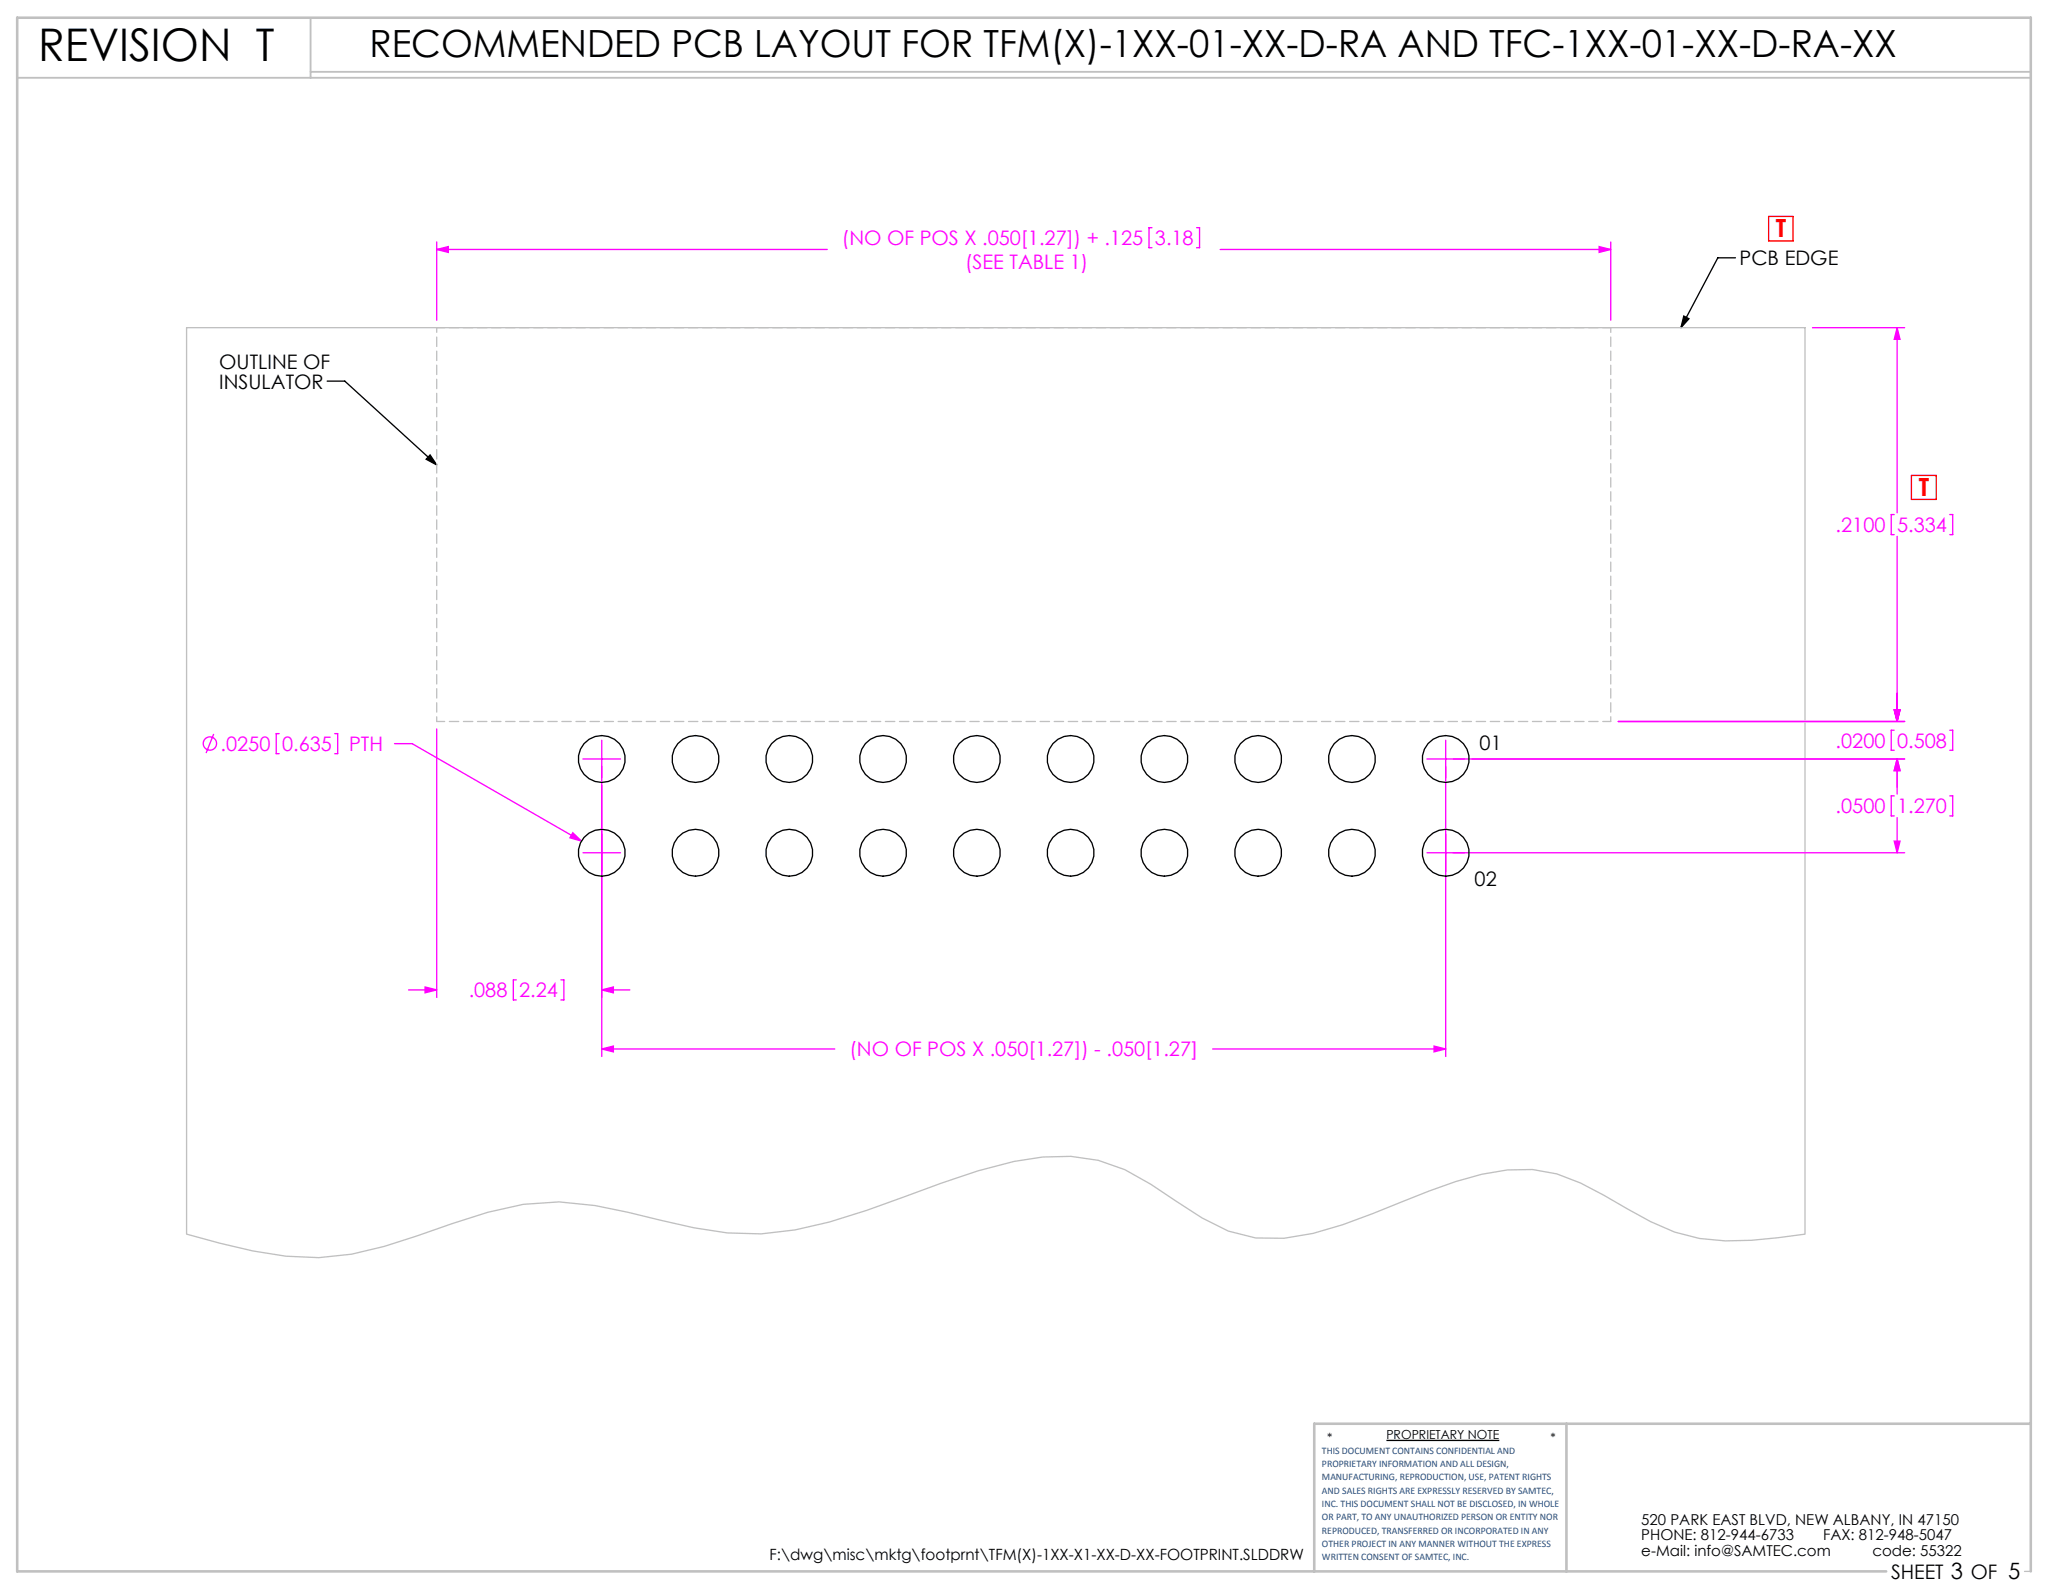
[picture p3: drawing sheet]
<svg xmlns="http://www.w3.org/2000/svg" width="279mm" height="216mm" viewBox="0 0 279 216" stroke-linecap="round" stroke-linejoin="round" font-family="sans-serif">
<path d="M235 34.9h-2.3l-5 9.5M44.3 51.6h2.4l12.4 11.4M228 42.8l.7 .4-1 1.2zM58.2 61.6l.9 1.4-1.4-.8zM187.8 195.1h15.3" fill="none" stroke="#000" stroke-width=".18"/>
<path d="M25.3 44.4h219.2v122.8l-7.3 .8a23.8 23.8 0 0 1-13.6-2.5l-6.4-3.6-3.1-1.7a18.7 18.7 0 0 0-13.4-1.2 107.6 107.6 0 0 0-14.8 5.4l-4.1 1.5-4 1.2-3.9 .6h-3.8l-3.7-1-3.6-1.7-6.9-4.6a21 21 0 0 0-14.7-3.7l-3.9 .6-4.8 1.3-5 1.7-10.1 3.6-5.1 1.6a35.4 35.4 0 0 1-18.3 .8l-9-2.1-4.4-.9-4.9-.5-4.8 .3-4.8 1.1-14.1 4.6a33.2 33.2 0 0 1-17.8 .6l-4.4-1-4.5-1.2zM274.2 212.8h.8" fill="none" stroke="#c0c0c0" stroke-width=".18"/>
<path d="M2.3 10.5h272.7M42.1 2.4v8.1M42.1 9.7h232.9" fill="none" stroke="#c0c0c0" stroke-width=".25"/>
<path d="M212.2 192.8v20M275 192.8h-97v20M255.5 212.8h-253.2v-210.4h272.7v210.4" fill="none" stroke="#c0c0c0" stroke-width=".35"/>
<g fill="none" stroke="#f0f" stroke-width=".18">
<path d="M59.1 33.8l1.6-.4v.8zM59.1 32.8v10.6M59.1 33.8h52.9M156 30.8h-.4v2.8h.4M162.1 30.8h.4v2.8h-.4M165.3 33.8h52.8M216.6 33.4l1.5 .4-1.5 .4zM218.1 32.8v10.6M245.5 44.4h12.5M256.9 44.4l.4 1.6h-.8zM256.9 44.4v25.1M256.5 69.7h-.4v2.7h.4"/>
<path d="M256.9 72.7v25M264.1 69.7h.4v2.7h-.4M28.9 99.4l-1 2.6M37.8 99.4h-.4v2.7h.4M45.3 99.4h.4v2.7h-.4M59.1 98.7v36.4M219.2 97.7h38.8M256.5 98.9h-.4v2.7h.4M256.5 96.1h.8l-.4 1.6zM264.1 98.9h.4v2.7h-.4M53.4 100.7h2.4l22.9 13.2M77.6 112.8l1.1 1.1-1.5-.4z"/>
<path d="M79 102.8h5M79 115.5h5M81.5 100.3v42.8M193.3 115.5h64.7M195.8 100.3v42.8M256.5 107.8h-.4v2.7h.4M256.5 113.9h.8l-.4 1.6zM256.9 110.8v4.7M256.9 102.8l.4 1.6h-.8zM256.9 102.8v4.8M258 102.8h-64.7M264.1 107.8h.4v2.7h-.4"/>
<path d="M55.3 134.1h3.8M57.6 133.7l1.5 .4-1.5 .4zM69.9 132.7h-.4v2.7h.4M76 132.7h.4v2.7h-.4M81.5 134.1l1.6-.4v.8zM81.5 134.1h3.8M81.5 142.1l1.6-.4v.8zM81.5 142.1h31.6M164.2 142.1h31.6M194.2 141.7l1.6 .4-1.6 .4z"/>
<circle cx="28.4" cy="100.7" r=".9"/>
</g>
<path d="M239.5 29.3h3.3v3.3h-3.3zM258.9 64.4h3.3v3.2h-3.3z" fill="none" stroke="#f00" stroke-width=".18"/>
<path d="M59.1 44.4h159M59.1 97.7h159" fill="none" stroke="#c0c0c0" stroke-width=".18" stroke-dasharray="1.3 .6" stroke-dashoffset=".2"/>
<path d="M59.1 97.7v-53.3M218.1 97.7v-53.3" fill="none" stroke="#c0c0c0" stroke-width=".18" stroke-dasharray="1.3 .6" stroke-dashoffset=".6"/>
<path d="M58.2 61.6l.9 1.4-1.4-.8zM228 42.8l.7 .4-1 1.2z" fill="#000"/>
<g fill="#f0f">
<path d="M256.9 102.8l.4 1.6h-.8zM256.5 96.1h.8l-.4 1.6zM256.5 96.1h.8l-.4 1.6zM256.9 44.4l.4 1.6h-.8zM81.5 134.1l1.6-.4v.8zM57.6 133.7l1.5 .4-1.5 .4zM59.1 33.8l1.6-.4v.8zM216.6 33.4l1.5 .4-1.5 .4z"/>
<path d="M81.5 142.1l1.6-.4v.8zM194.2 141.7l1.6 .4-1.6 .4zM256.9 102.8l.4 1.6h-.8zM256.5 113.9h.8l-.4 1.6zM77.6 112.8l-.4 .7 1.5 .4z"/>
</g>
<g fill="none" stroke="#000" stroke-width=".18">
<circle cx="81.5" cy="102.8" r="3.2"/>
<circle cx="81.5" cy="115.5" r="3.2"/>
<circle cx="94.2" cy="102.8" r="3.2"/>
<circle cx="94.2" cy="115.5" r="3.2"/>
<circle cx="106.9" cy="102.8" r="3.2"/>
<circle cx="106.9" cy="115.5" r="3.2"/>
<circle cx="119.6" cy="102.8" r="3.2"/>
<circle cx="119.6" cy="115.5" r="3.2"/>
<circle cx="132.3" cy="102.8" r="3.2"/>
<circle cx="132.3" cy="115.5" r="3.2"/>
<circle cx="145" cy="102.8" r="3.2"/>
<circle cx="145" cy="115.5" r="3.2"/>
<circle cx="157.7" cy="102.8" r="3.2"/>
<circle cx="157.7" cy="115.5" r="3.2"/>
<circle cx="170.4" cy="102.8" r="3.2"/>
<circle cx="170.4" cy="115.5" r="3.2"/>
<circle cx="183.1" cy="102.8" r="3.2"/>
<circle cx="183.1" cy="115.5" r="3.2"/>
<circle cx="195.8" cy="102.8" r="3.2"/>
<circle cx="195.8" cy="115.5" r="3.2"/>
</g>
<text font-size="6.1" x="5.2" y="8.2">REVISION T</text>
<text font-size="5.1" x="50" y="7.8">RECOMMENDED PCB LAYOUT FOR TFM(X)-1XX-01-XX-D-RA AND TFC-1XX-01-XX-D-RA-XX</text>
<g font-size="3.4" fill="#f00">
<text x="240.5" y="32.1">T</text>
<text x="259.9" y="67.1">T</text>
</g>
<g font-size="2.7" fill="#f0f">
<text x="114" y="33.2">(NO OF POS X .050[1.27]) + .125</text>
<text x="156.4" y="33.2">3.18</text>
<text x="130.7" y="36.4">(SEE TABLE 1)</text>
<text x="248.6" y="72.1">.2100</text>
<text x="256.9" y="72.1">5.334</text>
<text x="29.9" y="101.7">.0250</text>
<text x="38.2" y="101.7">0.635</text>
<text x="47.3" y="101.7">PTH</text>
<text x="248.6" y="101.3">.0200</text>
<text x="256.9" y="101.3">0.508</text>
<text x="248.6" y="110.2">.0500</text>
<text x="256.9" y="110.2">1.270</text>
<text x="63.5" y="135.1">.088</text>
<text x="70.3" y="135.1">2.24</text>
<text x="115.1" y="143.1">(NO OF POS X .050[1.27]) - .050[1.27]</text>
</g>
<g font-size="2.7">
<text x="235.6" y="35.9">PCB EDGE</text>
<text x="29.7" y="50">OUTLINE OF</text>
<text x="29.7" y="52.6">INSULATOR</text>
<text x="200.4" y="101.5">01</text>
<text x="199.7" y="120">02</text>
<text x="256.1" y="213.9">SHEET 3 OF 5</text>
</g>
<text font-size="2.1" x="104.2" y="211.3">F:\dwg\misc\mktg\footprnt\TFM(X)-1XX-X1-XX-D-XX-FOOTPRINT.SLDDRW</text>
<g font-size="2">
<text x="222.3" y="206.5">520 PARK EAST BLVD, NEW ALBANY, IN 47150</text>
<text x="222.3" y="208.6">PHONE: 812-944-6733</text>
<text x="246.9" y="208.6">FAX: 812-948-5047</text>
<text x="222.3" y="210.8">e-Mail: info@SAMTEC.com</text>
<text x="253.6" y="210.8">code: 55322</text>
</g>
<g font-size="1.7">
<text x="179.8" y="195.3">*</text>
<text x="187.8" y="194.9">PROPRIETARY NOTE</text>
<text x="210" y="195.3">*</text>
</g>
<g font-size="1.4" fill="#1f497d">
<text x="179" y="196.9">THIS DOCUMENT CONTAINS CONFIDENTIAL AND</text>
<text x="179" y="198.7">PROPRIETARY INFORMATION AND ALL DESIGN,</text>
<text x="179" y="200.5">MANUFACTURING, REPRODUCTION, USE, PATENT RIGHTS</text>
<text x="179" y="202.3">AND SALES RIGHTS ARE EXPRESSLY RESERVED BY SAMTEC,</text>
<text x="179" y="204.1">INC. THIS DOCUMENT SHALL NOT BE DISCLOSED, IN WHOLE</text>
<text x="179" y="205.9">OR PART, TO ANY UNAUTHORIZED PERSON OR ENTITY NOR</text>
<text x="179" y="207.7">REPRODUCED, TRANSFERRED OR INCORPORATED IN ANY</text>
<text x="179" y="209.5">OTHER PROJECT IN ANY MANNER WITHOUT THE EXPRESS</text>
<text x="179" y="211.3">WRITTEN CONSENT OF SAMTEC, INC.</text>
</g>
</svg>
